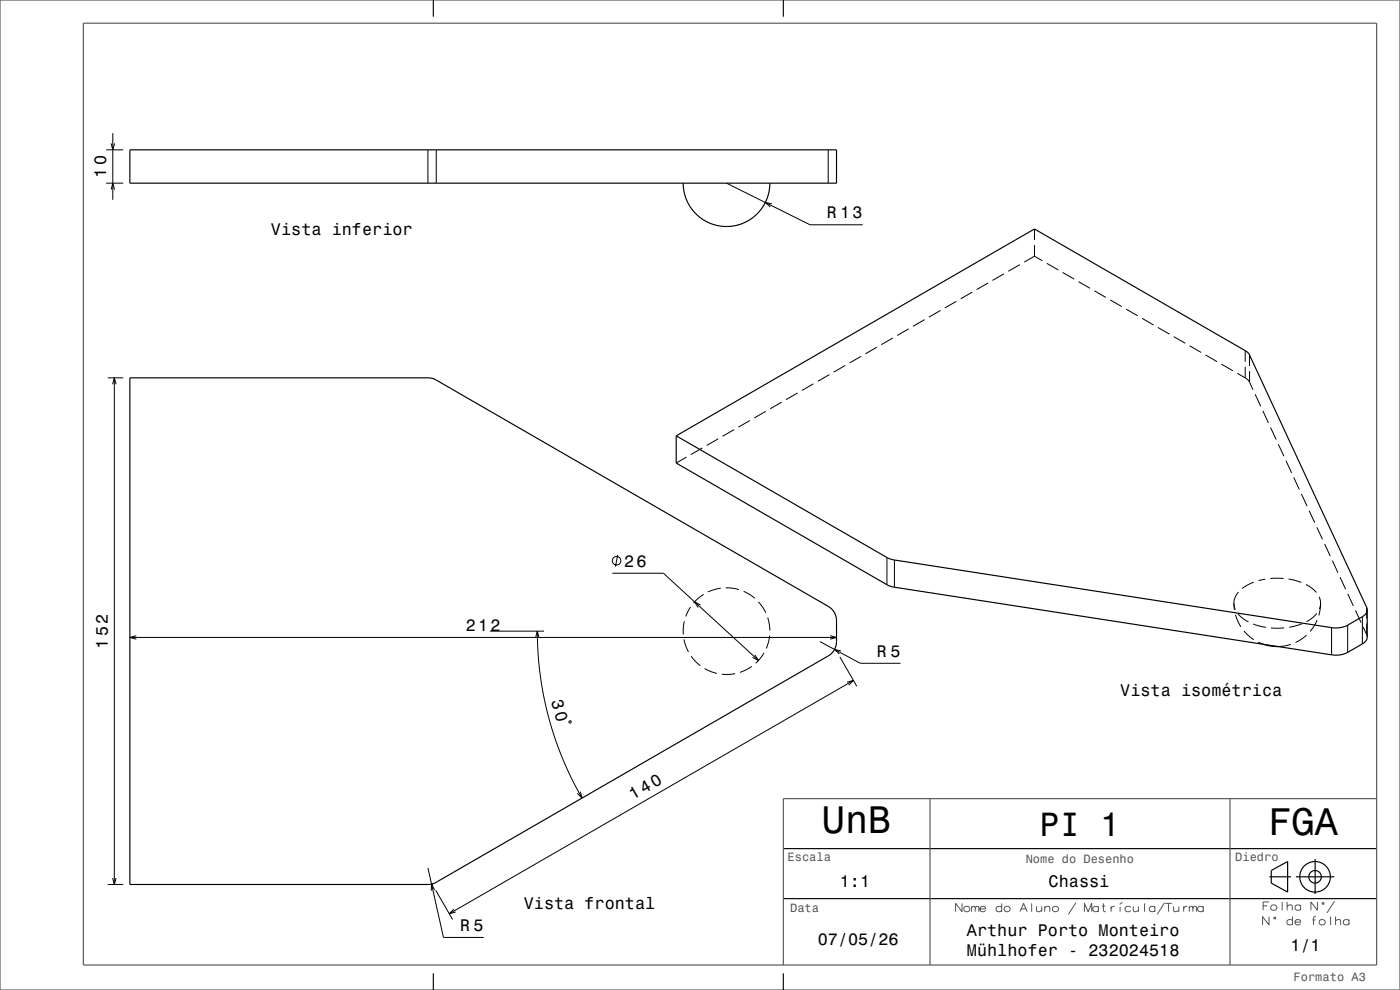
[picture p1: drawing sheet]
<svg xmlns="http://www.w3.org/2000/svg" width="420mm" height="297mm" viewBox="0 0 420 297" stroke-linecap="round" stroke-linejoin="round" font-family="sans-serif">
<g fill="none" stroke="#000" stroke-width=".3">
<path d="M33.8 40v20M31.8 55h5.2M31.8 45h5.2M33.3 56.9l.5-1.9 .6 1.9M33.3 43l.5 2 .6-2M128.4 45v10M130.9 45v10M218 55l25 12.4h15.8M248.5 45v10M231.6 61.1l-2-.4 1.5 1.4M306 79.4l-3.5 2M310.3 76.9l2.4 1.3"/>
<path d="M310.3 76.9l-3 1.7M310.3 68.7v3.3M310.3 73.5v3.4M314 79l3.5 2M272.6 98.6l-3.4 2M277.4 95.9l-3.5 2M282.2 93.1l-3.5 2M286.9 90.4l-3.5 2M291.7 87.6l-3.5 2M296.4 84.9l-3.4 2M301.2 82.1l-3.5 2M318.8 81.7l3.5 2"/>
<path d="M323.6 84.5l3.4 2M328.3 87.2l3.5 2M333.1 90l3.4 2M337.8 92.7l3.5 2M342.6 95.5l3.5 2M347.4 98.2l3.4 2M32.3 113.3h4.7M33.8 115.3l.5-2 .5 2M34.3 113.3v152M239.3 117.9l-3.5 2M244 115.1l-3.4 2M248.8 112.4l-3.5 2"/>
<path d="M253.6 109.6l-3.5 2M258.3 106.9l-3.4 2M263.1 104.1l-3.5 2M267.9 101.4l-3.5 2M352.1 101l3.5 2M356.9 103.7l3.5 2M361.7 106.5l3.4 2M366.4 109.2l3.5 2M371.2 112l2.4 1.4M373.6 113.4l1.3 1.3M373.6 105.2v3.3M373.6 110v3.4"/>
<path d="M374.9 114.7l1 2.2M374.9 106.5v3.3M374.9 111.3v3.4M376.5 118.3l1.7 3.6M205.9 137.1l-3 1.8M210.7 134.4l-3.5 2M215.5 131.6l-3.5 2M220.2 128.9l-3.4 2M225 126.1l-3.5 2M229.8 123.4l-3.5 2M234.5 120.6l-3.4 2M378.9 123.3l1.6 3.6"/>
<path d="M381.2 128.3l1.7 3.6M383.5 133.2l1.7 3.7M385.8 138.2l1.7 3.7M388.1 143.2l1.7 3.7M390.4 148.2l1.7 3.6M392.8 153.2l1.6 3.6M395.1 158.2l1.7 3.6M183.7 172h15.3l28.5 26.1M185.3 166.5l-.7 3.5M211.1 178.3l-1.6 1.2-1.4 1.4M216.2 176.5l-1.9 .4-1.9 .7M217.7 176.4l2 .1 2 .4"/>
<path d="M223.1 177.4l1.7 .9 1.7 1.2M266.1 167.3v8.1M268.3 168v8.2M371.6 177.6l-1 1.5-.4 1.9M376.1 174.7l-1.8 .8-1.7 1.1M379.6 173.8l-2 .4M385.1 173.5l-4 .1M386.6 173.7l3.8 1M391.8 175.3l1.7 1.1 1.4 1.4M395.7 179l.5 2M397.4 163.2l1.7 3.6M399.7 168.2l1.7 3.6"/>
<path d="M402 173.2l1.7 3.6M404.3 178.1l1.7 3.7M39 191.2h212M40.9 190.7l-1.9 .5 1.9 .5M147 189.3h16.2M160.7 191.3l.5-2 .5 2M161.2 189.3l.2 6.8 .7 6.7 1 5.9 1.5 6.6 1.9 6.2 2.3 6.1 2.8 6.1 3 5.7M205.2 191.8l.5 2 .8 1.8M205.3 186.4l-.3 1.9v2M207.2 182.1l-1.5 2.8M207.3 196.9l1.3 1.5 1.5 1.3M210.2 181.5l-1.8-.9 1.1 1.6"/>
<path d="M225.5 199.9l-1.7 1.1-1.8 .7M226.5 196.5l1 1.6-1.7-.9M227.5 180.6l1.3 1.5 .9 1.8M229.2 195.9l-1.1 1.6-1.4 1.5M230.3 185.3l.5 1.9 .2 2M230.9 190.7l-.4 2-.6 1.8M246 192.5l12.1 6.5h12.1M249 190.7l2 .5-2 .5M252 197.1l5 8.8M252.3 195.3l-1.9-.5 1.4 1.4M370.2 181l.4 1.9M370.2 181l.1 2"/>
<path d="M370.6 184.4l.7 1.9 1 1.8M371.4 184.2l1.3 1.2 1.9 1.2M373.2 189.3l1.5 1.6 1.5 1M375.9 187.2l3.9 1M377.5 192.6l1.6 .7M385.3 188.4h-4M387.3 193.3l-2 .5-1.9 .2M390.6 187.1l-3.8 1.1M392 190.5l-1.6 1.3-1.7 .9M395.1 184l-1.4 1.3-1.7 1.2M395.1 186.1l-.9 1.7-1.2 1.6M396.2 181l-.4 1.7"/>
<path d="M396.2 181l-.6 3.7M399.5 188.3v8.2M404.3 187.5v8.2M406.6 183.1l1.7 3.7M408.7 185v8.2M409 188.1l1 2.3M410 190.4l.2 .7M410 182.2v3.3M410 187v3.4M170.8 216.3l.5 .1-.1 .5-.5-.1zM211.4 200.5l1.8 .9 1.9 .6M220.5 202.1l-2 .2h-2"/>
<path d="M254.1 204.6l1.9-.5-1.4 1.4M256 204.1l-121.2 70M174.1 237.5l.5 1.9-1.4-1.4M32.3 265.3h4.7M33.8 263.4l.5 1.9 .5-1.9M128.4 260.3l4.6 20.9h12.1M130.4 267l-.9-1.8-.1 2M130.7 267.1l5.1 8.8M136.2 272.7l-1.4 1.4 1.9-.5"/>
<circle cx="185" cy="168.2" r="1.28"/>
</g>
<g fill="none" stroke="#000" stroke-width=".35">
<path d="M130 0v5M235 0v5M39 45h212v10h-212zM205 55l.2 2.4 .7 2.4 1.3 2.5 1.6 1.9 1.9 1.6 2.2 1.1 2.4 .8 2.5 .3 2.6-.3 2.4-.7 2.2-1.2 2-1.5 1.6-1.9 1.3-2.4 .8-2.4 .3-2.6M39 113.3h89.5l1.5 .3 118.5 68.3a5 5 0 0 1 2.5 4.3v6.3a5 5 0 0 1-2.5 4.3l-118.4 68.2-1.7 .3h-89.4zM202.9 130.8v8.1l64.2 37 132.4 20.6a7.7 7.7 0 0 0 4.8-.8l4.4-2.5a2.49 2.49 0 0 0 1.5-2.1v-8.1M202.9 130.8l107.4-62.1 63.3 36.5 .9 .8 35.5 76.2 .2 .8M202.9 130.8l63.2 36.5 1.2 .5 132.2 20.5a7.8 7.8 0 0 0 4.8-.8l4.4-2.5a2.49 2.49 0 0 0 1.5-2M379.1 193.3l2.1 .5 2.2 .2M235 254.6h178M394.5 257.7v10.5M235 269.6h178"/>
<path d="M380.8 263h6.5M381.4 261.2l4.9-2.7v9.1l-4.9-2.7zM388.8 263h11.5M130 292v5M235 292v5"/>
<circle cx="394.5" cy="263" r="1.88"/>
<circle cx="394.5" cy="263" r="4.6"/>
</g>
<path d="M25 7h388v282.5h-388zM419.8 0h-419.8v297h419.8M420 0v297M279 239.6v49.9M369 239.6v49.9M413 239.6h-178v49.9" fill="none" stroke="#545454" stroke-width=".35"/>
<g fill="#000">
<path d="M250.8 195.2h.3v.3h-.3z" fill-rule="evenodd"/>
<path d="M129.5 265.2h.4v.3h-.4z" fill-rule="evenodd"/>
</g>
<g fill="none" stroke="#545454" stroke-width=".3">
<path d="M288.6 271v2.5l-1.9-2.5v2.5M291.5 272.3l.5-.4 .4 .1 .2 .3 .8-.4 .3 .4v1.2M291.5 271.9v1.6M292.6 272.3v1.2M294 272.7h1.7a.88 .88 0 0 0-1.2-.8 .88 .88 0 0 0-.5 1.3 .88 .88 0 0 0 1.3 .2l.4-.2M300.5 272.3a.91 .91 0 0 0-1.4-.3 .91 .91 0 0 0 0 1.4 .91 .91 0 0 0 1.4-.2M300.5 271v2.5M306 273.5l1.1-2.5 1.1 2.5M306.4 272.7h1.4M309.5 271v2.5M310.9 271.9l.2 1.5a1.13 1.13 0 0 0 1.4-.3M312.5 271.9v1.6"/>
<path d="M313.4 272.3a1.11 1.11 0 0 1 1.4-.3l.1 1.5M313.4 271.9v1.6M322.8 270.8l-2.3 3.5M325.3 273.5v-2.5l1.1 2.5 1.1-2.5v2.5M329.5 272.3a.91 .91 0 0 0-1.3-.3 .91 .91 0 0 0 0 1.4 .91 .91 0 0 0 1.3-.2M329.5 271.9v1.6M330.6 271.8h1M331 271v2.1l.2 .3 .5 .1M333.3 271.9v1.6M334.4 271.9a.92 .92 0 0 0-1.1 .7M336 272v1.5M336.7 270.7l-.8 .6"/>
<path d="M339.2 272.3a.91 .91 0 0 0-1.4-.3 .91 .91 0 0 0 0 1.4 .91 .91 0 0 0 1.4-.2M340 271.9l.1 1.5a1.13 1.13 0 0 0 1.5-.3M341.6 271.9v1.6M343.4 271v2.5M346.5 272.3a.91 .91 0 0 0-1.4-.3 .91 .91 0 0 0 0 1.4 .91 .91 0 0 0 1.4-.2M346.5 271.9v1.6M349.4 270.8l-2.3 3.5M349.6 271h1.9M350.5 271v2.5M352.1 271.9l.1 1.5a1.13 1.13 0 0 0 1.5-.3M353.7 271.9v1.6M355.1 271.9v1.6"/>
<path d="M356.2 271.9a.92 .92 0 0 0-1.1 .7M356.8 272.3l.6-.4 .4 .1 .1 .3 .8-.4 .3 .4v1.2M356.8 271.9v1.6M357.9 272.3v1.2M361 272.3a.91 .91 0 0 0-1.4-.3 .91 .91 0 0 0 0 1.4 .91 .91 0 0 0 1.4-.2M361 271.9v1.6M378.9 271.8h1.2M380.7 270.6h-1.8v2.5M380.7 275v2.5l-1.9-2.5v2.5M382.2 275.3l.4-.1 .1 .3-.4 .2zM384.7 270.6v2.5M386.2 271.9a1.12 1.12 0 0 1 1.4-.3l.1 1.5"/>
<path d="M386.2 270.6v2.5M387.8 276.2a.91 .91 0 0 0-1.4-.2 .91 .91 0 0 0 0 1.4 .91 .91 0 0 0 1.4-.3M387.8 275v2.5M388.5 276.6h1.7a.88 .88 0 0 0-1.1-.7 .88 .88 0 0 0-.6 1.2 .88 .88 0 0 0 1.4 .3l.3-.3M390.2 271.8a.91 .91 0 0 0-1.4-.2 .91 .91 0 0 0 0 1.4 .91 .91 0 0 0 1.4-.3M390.2 271.5v1.6M393.7 276h.9M394.7 275l-.5 .1-.1 .3v2.1M395.2 270.6v2.5l-1.9-2.5v2.5M396.7 270.9l.4-.1 .1 .3-.4 .2zM399.2 275v2.5M400.3 270.4l-2.2 3.5"/>
<path d="M400.7 276.3a1.13 1.13 0 0 1 1.4-.3l.1 1.5M400.7 275v2.5M404.7 276.2a.91 .91 0 0 0-1.4-.2 .91 .91 0 0 0 0 1.4 .91 .91 0 0 0 1.4-.3M404.7 275.9v1.6"/>
<circle cx="290" cy="272.8" r=".89"/>
<circle cx="302.1" cy="272.8" r=".89"/>
<circle cx="316.6" cy="272.8" r=".89"/>
<circle cx="382.1" cy="272.3" r=".89"/>
<circle cx="396.6" cy="276.7" r=".89"/>
</g>
<g font-size="11.5">
<text x="246.6" y="249.9">UnB</text>
<text x="380.5" y="250.6">FGA</text>
</g>
<text font-size="10.1" x="311.9" y="250.8">PI 1</text>
<g font-size="5.1">
<text x="165.3" y="210.2" transform="rotate(75 165.3 210.2)">30</text>
<text x="189.9" y="240" transform="rotate(-30 189.9 240)">140</text>
</g>
<g font-size="5">
<text x="31.8" y="53.3" transform="rotate(-90 31.8 53.3)">10</text>
<text x="248" y="65.4">R 13</text>
<text x="81.3" y="70.5">Vista inferior</text>
<text x="187.3" y="170">26</text>
<text x="139.7" y="189.2">212</text>
<text x="32.3" y="194.6" transform="rotate(-90 32.3 194.6)">152</text>
<text x="263.1" y="197">R 5</text>
<text x="336.1" y="208.9">Vista isométrica</text>
<text x="252" y="266.2">1:1</text>
<text x="314.6" y="266.1">Chassi</text>
<text x="157.1" y="272.8">Vista frontal</text>
<text x="138" y="279.2">R 5</text>
<text x="290.1" y="280.8">Arthur Porto Monteiro</text>
<text x="245.3" y="283.4">07/05/26</text>
<text x="290.1" y="286.8">Mühlhofer - 232024518</text>
<text x="387.1" y="285.3">1/1</text>
</g>
<g font-size="3.6" fill="#545454">
<text x="236.3" y="258.3">Escala</text>
<text x="307.7" y="259">Nome do Desenho</text>
<text x="370.6" y="258.3">Diedro</text>
<text x="237" y="273.7">Data</text>
<text x="388.1" y="294.2">Formato A3</text>
</g>
</svg>
